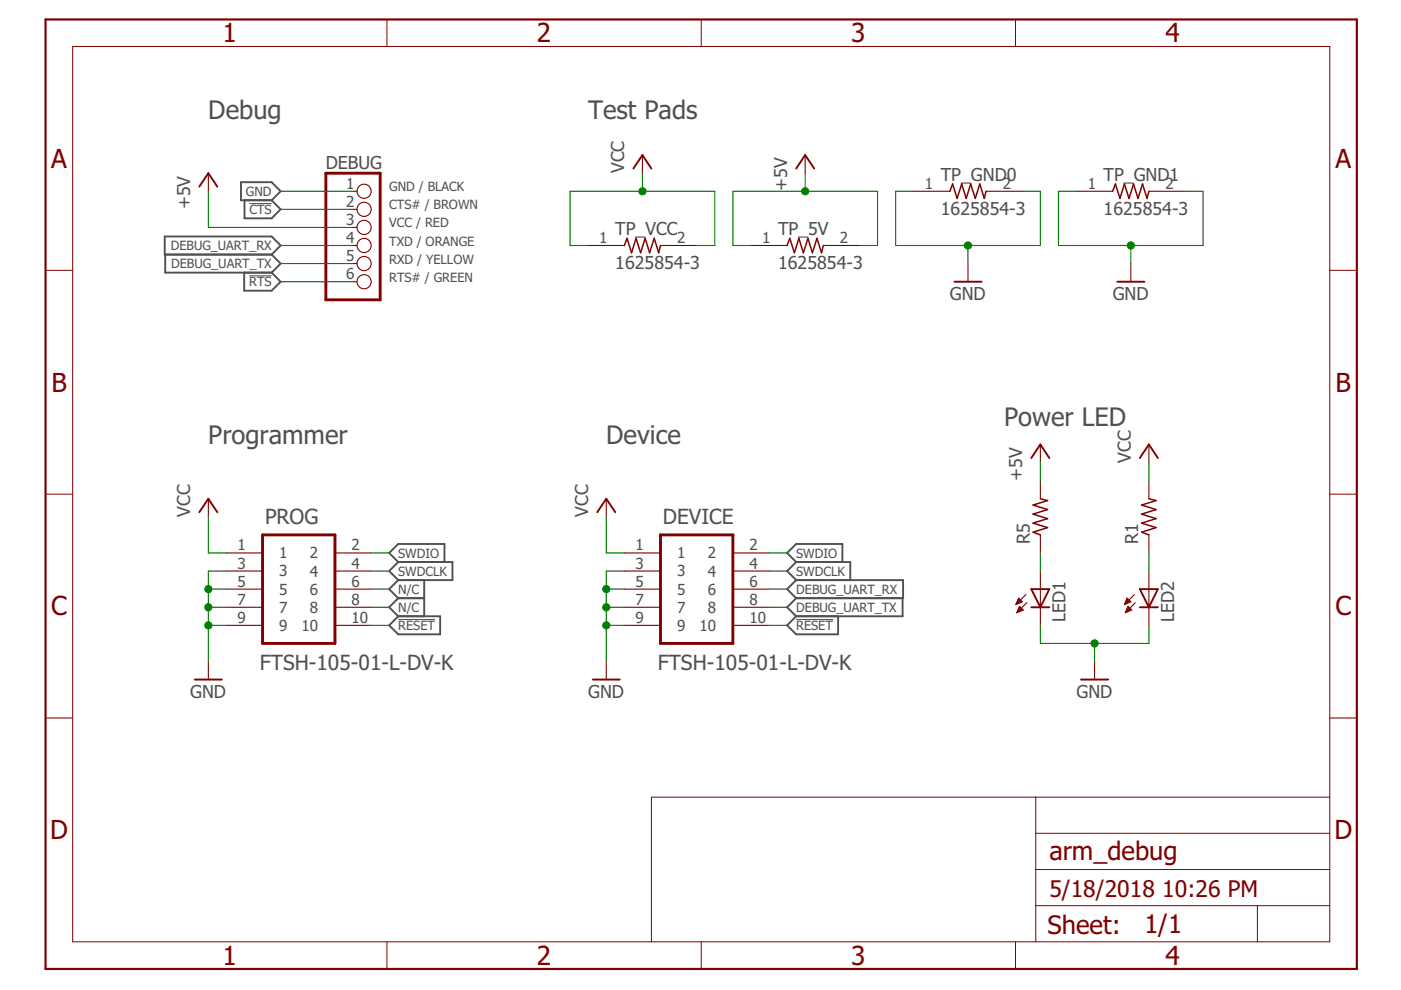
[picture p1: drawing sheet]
<svg xmlns="http://www.w3.org/2000/svg" width="297mm" height="210mm" viewBox="0 0 297 210" stroke-linecap="round" stroke-linejoin="round" font-family="sans-serif">
<g fill="none" stroke="#505050" stroke-width=".4">
<path d="M51.1 38.6h6.5l1.9 2-1.9 1.9h-6.5zM34.9 50.1h22.7l1.9 1.9-1.9 2h-22.7zM35 54v3.8h22.6M51.8 57.8v3.8h5.8l1.9-1.9-1.9-1.9M51.8 42.5v3.8h5.8l1.9-1.9-1.9-1.9M57.6 54l1.9 1.9-1.9 1.9M84.4 119.2l-1.9-2 1.9-1.9h9.8v3.9M84.4 119.2h11.5v3.8h-11.5M84.4 119.2l-1.9 1.9 1.9 1.9M168.8 119.2l-1.9-2 1.9-1.9h9.8v3.9M168.8 119.2h11.5v3.8M168.8 119.2l-1.9 1.9 1.9 1.9"/>
<path d="M84.4 130.7h8.9v3.8h-8.9l-1.9-1.9zM84.4 126.8l-1.9 2 1.9 1.9M84.4 126.8h5.5M84.4 123l-1.9 1.9 1.9 1.9M89.9 123v7.7M168.8 130.7l-1.9 1.9 1.9 1.9h8.9v-3.8M168.8 123h22.7v3.8h-22.7M168.8 126.8l-1.9 2 1.9 1.9M168.8 123l-1.9 1.9 1.9 1.9M191.4 126.8v3.9h-22.6"/>
</g>
<path d="M52.8 58.5h4.8M52.9 43.2h4.7M84.4 131.3h7.8M168.8 131.3h7.8" fill="none" stroke="#505050" stroke-width=".21"/>
<path d="M69.1 36.7h11.5v26.9h-11.5zM55.7 113.4h15.3v23h-15.3zM140 113.4h15.4v23h-15.4z" fill="none" stroke="#800000" stroke-width=".61"/>
<g fill="none" stroke="#800000" stroke-width=".23">
<path d="M44.2 36.7v3.9M136.2 32.9v3.8M170.7 32.9v3.8M74.8 40.6h.9M74.8 44.4h.9M74.8 48.2h.9M74.8 52h.9M74.8 55.9h.9M74.8 59.7h.9M124.7 52h7.7M140 52h7.7M159.2 52h7.7"/>
<path d="M174.6 52h7.6M193.7 40.6h7.7M205.2 55.9v3.8M209.1 40.6h7.6M228.2 40.6h7.7M239.8 55.9v3.8M243.6 40.6h7.6M220.6 94.2v3.9M243.6 94.2v3.9M44.2 105.7v3.9M48 117.2h7.7M71 117.2h7.7"/>
<path d="M128.5 105.7v3.9M132.4 117.2h7.6M155.4 117.2h7.6M220.6 101.9v3.8M220.6 113.4v3.8M243.6 101.9v3.8M243.6 113.4v3.8M48 121.1h7.7M48 124.9h7.7M48 128.8h7.7M48 132.6h7.7M71 121.1h7.7"/>
<path d="M71 124.9h7.7M71 128.8h7.7M71 132.6h7.7M132.4 121.1h7.6M132.4 124.9h7.6M132.4 128.8h7.6M132.4 132.6h7.6M155.4 121.1h7.6M155.4 124.9h7.6M155.4 128.8h7.6M155.4 132.6h7.6M215.4 128.1h.2"/>
<path d="M215.5 127.9h.5M215.6 127.7h.9M215.6 129.9h.1M215.7 127.5h.9M215.7 129.7h.4M215.8 127.3h.6M215.8 129.5h.8M215.9 127.1h.3M215.9 129.3h1M215.9 126.9h.1M215.9 129.1h.8M216 126.8l.7 .8-1.3 .6z"/>
<path d="M216 128.9h.5M216.1 128.7h.2M216.2 128.6l.7 .7-1.3 .6zM217.5 126.1l-2.1 2.1M217.7 127.8l-2.1 2.1M220.6 121.1v11.5M238.4 128.1h.2M238.5 127.9h.6M238.6 127.7h.9M238.6 129.9h.1M238.7 127.5h.9M238.7 129.7h.4"/>
<path d="M238.8 127.3h.6M238.8 129.5h.8M238.9 127.1h.3M238.9 129.3h1M239 126.9h.1M239 129.1h.7M239 126.8l.8 .8-1.4 .6zM239 128.9h.5M239.1 128.7h.2M239.2 128.6l.7 .7-1.3 .6zM240.5 126.1l-2.1 2.1M240.7 127.8l-2.1 2.1"/>
<path d="M243.6 121.1v11.5M44.2 140.3v3.8M128.5 140.3v3.8M232.1 140.3v3.8"/>
<circle cx="77.2" cy="40.6" r="1.5"/>
<circle cx="77.2" cy="48.2" r="1.5"/>
<circle cx="77.2" cy="52" r="1.5"/>
<circle cx="77.2" cy="44.4" r="1.5"/>
<circle cx="77.2" cy="55.9" r="1.5"/>
<circle cx="77.2" cy="59.7" r="1.5"/>
</g>
<g fill="none" stroke="#800000" stroke-width=".4">
<path d="M42.2 39.6l2-2.9 1.9 2.9M134.3 35.8l1.9-2.9 1.9 2.9M168.8 35.8l1.9-2.9 1.9 2.9M202.4 59.7h5.7M236.9 59.7h5.7M218.7 97.1l1.9-2.9 1.9 2.9M241.7 97.1l1.9-2.9 1.9 2.9M42.2 108.6l2-2.9 1.9 2.9M126.6 108.6l1.9-2.9 2 2.9M218.7 124.9h3.8l-1.9 3.9zM218.7 128.8h3.8M241.7 128.8h3.8"/>
<path d="M241.7 124.9h3.8l-1.9 3.9zM41.3 144.1h5.7M125.7 144.1h5.7M229.2 144.1h5.7"/>
</g>
<path d="M132.4 52l.5-1.5 1 3.1 1-3.1 .9 3.1 1-3.1 .9 3.1 1-3.1 1 3.1 .3-1.6M166.9 52l.5-1.5 1 3.1 1-3.1 .9 3.1 1-3.1 1 3.1 .9-3.1 1 3.1 .4-1.6M201.4 40.6l.6-1.6 .9 3.1 1-3.1 1 3.1 .9-3.1 1 3.1 .9-3.1 1 3.1 .4-1.5M235.9 40.6l.6-1.6 .9 3.1 1-3.1 1 3.1 .9-3.1 1 3.1 .9-3.1 1 3.1 .4-1.5M220.6 105.7l1.5 .4-3.1 1 3.1 .9-3.1 1 3.1 1-3.1 .9 3.1 1-3.1 .9 1.6 .6M243.6 105.7l1.5 .4-3.1 1 3.1 .9-3.1 1 3.1 1-3.1 .9 3.1 1-3.1 .9 1.6 .6" fill="none" stroke="#800000" stroke-width=".32"/>
<g fill="none" stroke="#800000" stroke-width=".21">
<path d="M15.4 9.9h266.5v189.8h-266.5zM82 4.1v5.8M148.7 4.1v5.8M215.3 4.1v5.8M9.7 57.3h5.7M281.9 57.3h5.8M9.7 104.8h5.7M281.9 104.8h5.8M9.7 152.2h5.7M281.9 152.2h5.8M219.6 169v30.7M219.6 176.7h62.3"/>
<path d="M281.9 169h-143.8v30.7M82 199.7v5.7M148.7 199.7v5.7M215.3 199.7v5.7M219.6 192h62.3M219.6 184.4h62.3M266.6 192v7.7"/>
</g>
<path d="M9.7 4.1h278v201.3h-278z" fill="none" stroke="#800000" stroke-width=".47"/>
<g fill="none" stroke="#008000" stroke-width=".23">
<path d="M136.2 36.7v3.9M170.7 36.7v3.9M44.2 40.6v7.6h30.6M59.5 52h15.3M59.5 40.6h15.3M59.5 55.9h15.3M59.5 44.4h15.3M59.5 59.7h15.3M124.7 52h-3.8v-11.4h30.7v11.4h-3.9M159.2 52h-3.8v-11.4h30.7v11.4h-3.9M193.7 40.6h-3.8v11.4h30.7v-11.4h-3.9M205.2 52v3.9"/>
<path d="M228.2 40.6h-3.8v11.4h30.7v-11.4h-3.9M239.8 52v3.9M220.6 98.1v3.8M243.6 98.1v3.8M44.2 109.6v7.6h3.8M78.7 117.2h3.8M128.5 109.6v7.6h3.9M163 117.2h3.9M220.6 117.2v3.9M243.6 117.2v3.9M44.2 132.6h3.8M44.2 128.8h3.8"/>
<path d="M44.2 124.9h3.8M48 121.1h-3.8v19.2M78.7 121.1h3.8M78.7 132.6h3.8M78.7 128.8h3.8M78.7 124.9h3.8M128.5 132.6h3.9M128.5 128.8h3.9M128.5 124.9h3.9M132.4 121.1h-3.9v19.2M163 121.1h3.9M163 132.6h3.9"/>
<path d="M163 128.8h3.9M163 124.9h3.9M220.6 132.6v3.8h23v-3.8M232.1 136.4v3.9"/>
</g>
<g fill="#008000" stroke="#008000" stroke-width=".21">
<circle cx="136.2" cy="40.6" r=".76"/>
<circle cx="44.2" cy="128.8" r=".76"/>
<circle cx="44.2" cy="124.9" r=".76"/>
<circle cx="44.2" cy="132.6" r=".76"/>
<circle cx="128.5" cy="132.6" r=".76"/>
<circle cx="128.5" cy="128.8" r=".76"/>
<circle cx="128.5" cy="124.9" r=".76"/>
<circle cx="205.2" cy="52" r=".76"/>
<circle cx="239.8" cy="52" r=".76"/>
<circle cx="232.1" cy="136.4" r=".76"/>
<circle cx="170.7" cy="40.6" r=".76"/>
</g>
<g font-size="5.6" fill="#800000">
<text x="47.2" y="9">1</text>
<text x="113.8" y="9">2</text>
<text x="180.5" y="9">3</text>
<text x="247.1" y="9">4</text>
<text x="10.9" y="35.6">A</text>
<text x="283.1" y="35.6">A</text>
<text x="10.9" y="83">B</text>
<text x="283.2" y="83">B</text>
<text x="10.9" y="130.5">C</text>
<text x="283.1" y="130.5">C</text>
<text x="10.6" y="177.9">D</text>
<text x="282.9" y="177.9">D</text>
<text x="47.2" y="204.5">1</text>
<text x="113.8" y="204.5">2</text>
<text x="180.5" y="204.5">3</text>
<text x="247.1" y="204.5">4</text>
</g>
<g font-size="5.4" fill="#505050">
<text x="44.2" y="25.2">Debug</text>
<text x="124.7" y="25.2">Test Pads</text>
<text x="44.2" y="94.2">Programmer</text>
<text x="128.5" y="94.2">Device</text>
<text x="212.9" y="90.4">Power LED</text>
</g>
<g font-size="5.4" fill="#800000">
<text x="222.5" y="182.4">arm_debug</text>
<text x="222.1" y="198">Sheet:</text>
<text x="242.6" y="197.8">1/1</text>
</g>
<g font-size="4.9" fill="#800000">
<text x="222.5" y="190.1">5/18/2018</text>
<text x="246.4" y="190.1">10:26 PM</text>
</g>
<g font-size="4.4" fill="#505050">
<text x="56.2" y="111.1">PROG</text>
<text x="140.6" y="111.1">DEVICE</text>
<text x="55.1" y="142.1">FTSH-105-01-L-DV-K</text>
<text x="139.5" y="142.1">FTSH-105-01-L-DV-K</text>
</g>
<g font-size="3.8" fill="#505050">
<text x="69.1" y="35.8">DEBUG</text>
<text x="132.4" y="36.7" transform="rotate(-90 132.4 36.7)">VCC</text>
<text x="166.9" y="40.5" transform="rotate(-90 166.9 40.5)">+5V</text>
<text x="199.5" y="38.3">TP_GND0</text>
<text x="234" y="38.3">TP_GND1</text>
<text x="40.3" y="44.4" transform="rotate(-90 40.3 44.4)">+5V</text>
<text x="199.5" y="45.5">1625854-3</text>
<text x="234" y="45.5">1625854-3</text>
<text x="130.4" y="49.8">TP_VCC</text>
<text x="165" y="49.8">TP_5V</text>
<text x="130.4" y="57">1625854-3</text>
<text x="165" y="57">1625854-3</text>
<text x="201.4" y="63.6">GND</text>
<text x="235.9" y="63.6">GND</text>
<text x="216.7" y="101.9" transform="rotate(-90 216.7 101.9)">+5V</text>
<text x="239.7" y="98.1" transform="rotate(-90 239.7 98.1)">VCC</text>
<text x="40.3" y="109.6" transform="rotate(-90 40.3 109.6)">VCC</text>
<text x="124.7" y="109.6" transform="rotate(-90 124.7 109.6)">VCC</text>
<text x="218.3" y="115.3" transform="rotate(-90 218.3 115.3)">R5</text>
<text x="241.3" y="115.3" transform="rotate(-90 241.3 115.3)">R1</text>
<text x="225.9" y="131.8" transform="rotate(-90 225.9 131.8)">LED1</text>
<text x="249" y="131.8" transform="rotate(-90 249 131.8)">LED2</text>
<text x="40.3" y="147.9">GND</text>
<text x="124.7" y="147.9">GND</text>
<text x="228.2" y="147.9">GND</text>
</g>
<g font-size="3.2" fill="#505050">
<text x="73.4" y="40">1</text>
<text x="196.1" y="40">1</text>
<text x="212.6" y="40">2</text>
<text x="230.6" y="40">1</text>
<text x="247.1" y="40">2</text>
<text x="73.4" y="43.8">2</text>
<text x="73.4" y="47.7">3</text>
<text x="73.4" y="51.5">4</text>
<text x="127.1" y="51.5">1</text>
<text x="143.6" y="51.5">2</text>
<text x="161.6" y="51.5">1</text>
<text x="178.1" y="51.5">2</text>
<text x="73.4" y="55.4">5</text>
<text x="73.4" y="59.2">6</text>
<text x="50.4" y="116.7">1</text>
<text x="59.2" y="118.4">1</text>
<text x="65.7" y="118.4">2</text>
<text x="74.5" y="116.7">2</text>
<text x="134.7" y="116.7">1</text>
<text x="143.6" y="118.4">1</text>
<text x="150.1" y="118.4">2</text>
<text x="158.9" y="116.7">2</text>
<text x="50.4" y="120.5">3</text>
<text x="50.4" y="124.4">5</text>
<text x="59.2" y="122.2">3</text>
<text x="65.7" y="122.2">4</text>
<text x="74.5" y="120.5">4</text>
<text x="74.5" y="124.4">6</text>
<text x="134.7" y="120.5">3</text>
<text x="134.7" y="124.4">5</text>
<text x="143.6" y="122.2">3</text>
<text x="150.1" y="122.2">4</text>
<text x="158.9" y="120.5">4</text>
<text x="158.9" y="124.4">6</text>
<text x="50.4" y="128.2">7</text>
<text x="59.2" y="126.1">5</text>
<text x="59.2" y="129.9">7</text>
<text x="65.7" y="126.1">6</text>
<text x="65.7" y="129.9">8</text>
<text x="74.5" y="128.2">8</text>
<text x="134.7" y="128.2">7</text>
<text x="143.6" y="126.1">5</text>
<text x="143.6" y="129.9">7</text>
<text x="150.1" y="126.1">6</text>
<text x="150.1" y="129.9">8</text>
<text x="158.9" y="128.2">8</text>
<text x="50.4" y="132">9</text>
<text x="59.2" y="133.7">9</text>
<text x="63.9" y="133.7">10</text>
<text x="74.5" y="132">10</text>
<text x="134.7" y="132">9</text>
<text x="143.6" y="133.7">9</text>
<text x="148.3" y="133.7">10</text>
<text x="158.9" y="132">10</text>
</g>
<g font-size="2.7" fill="#505050">
<text x="52.1" y="41.5">GND</text>
<text x="82.5" y="40.5">GND / BLACK</text>
<text x="52.9" y="45.4">CTS</text>
<text x="82.5" y="44.4">CTS# / BROWN</text>
<text x="36.2" y="53">DEBUG_UART_RX</text>
<text x="82.5" y="48.2">VCC / RED</text>
<text x="82.5" y="52.1">TXD / ORANGE</text>
<text x="36.3" y="56.9">DEBUG_UART_TX</text>
<text x="82.5" y="55.9">RXD / YELLOW</text>
<text x="82.5" y="59.7">RTS# / GREEN</text>
<text x="52.8" y="60.7">RTS</text>
<text x="84.4" y="118.2">SWDIO</text>
<text x="168.8" y="118.2">SWDIO</text>
<text x="84.4" y="122">SWDCLK</text>
<text x="84.4" y="125.9">N/C</text>
<text x="168.8" y="122">SWDCLK</text>
<text x="168.8" y="125.9">DEBUG_UART_RX</text>
<text x="84.4" y="129.7">N/C</text>
<text x="168.8" y="129.7">DEBUG_UART_TX</text>
<text x="84.4" y="133.5">RESET</text>
<text x="168.8" y="133.5">RESET</text>
</g>
</svg>
